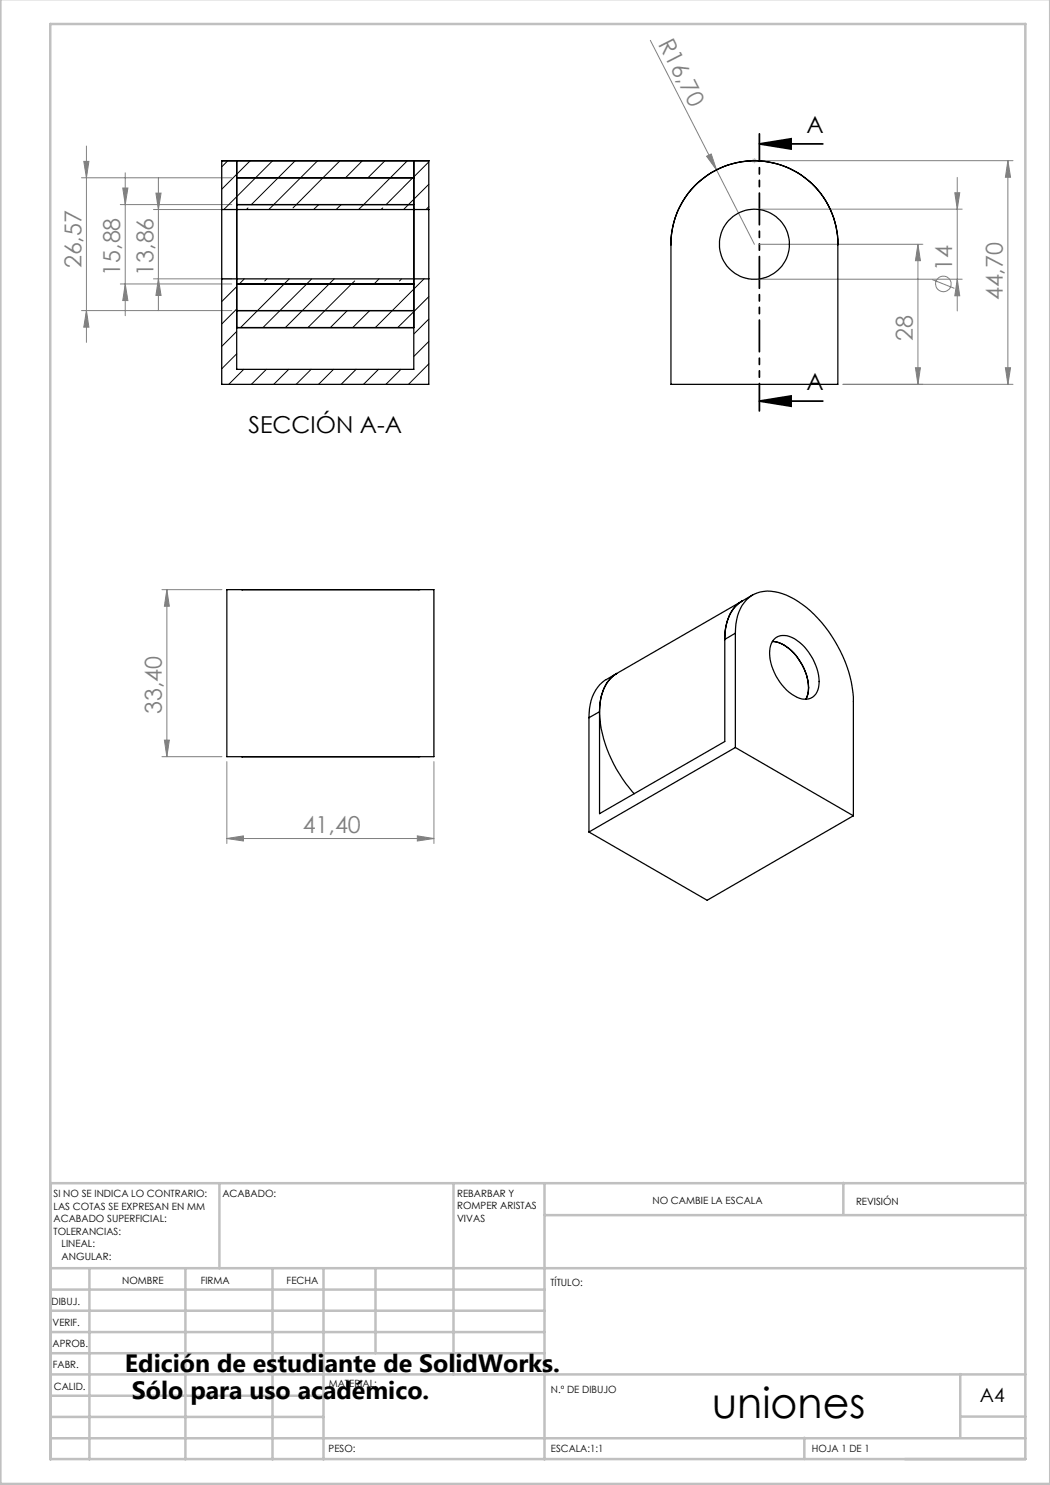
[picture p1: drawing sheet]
<svg xmlns="http://www.w3.org/2000/svg" width="210mm" height="297mm" viewBox="0 0 210 297" stroke-linecap="round" stroke-linejoin="round" font-family="sans-serif">
<g fill="none" stroke="#808080" stroke-width=".2">
<path d="M130.1 8.1l20.8 40.8M16.3 35.6h30.1M16.8 32.3h1l-.5 3.3zM17.3 29.2v39.3M24.6 37.6h1l-.6 3.3zM25 34.6v28.5M31.2 38.6h1l-.5 3.3zM31.7 35.6v26.5M141.3 31.3l.9-.5 1.1 3.2zM151.9 32.1h50.7M191 38.6h.9l-.4 3.2zM191.5 35.5v26.7"/>
<path d="M201.6 32.1v44.8M201.6 32.1l.5 3.4h-1zM24.1 40.9h22.3M24.1 56.8h22.3M25 56.8l.6 3.3h-1zM30.7 41.9h15.7M30.7 55.8h15.7M31.7 55.8l.5 3.3h-1zM151.9 41.8h40.5M151.9 55.8h40.5M151.9 48.9h32.7M183.6 48.9v28"/>
<path d="M183.6 48.9l.5 3.2h-1zM186.4 55.9l4.5 1.8M191.5 55.8l.4 3.4h-.9zM16.3 62.1h30.1M17.3 62.1l.5 3.3h-1zM168.6 76.9h34M183.1 73.6h1l-.5 3.3zM201.1 73.6h1l-.5 3.3zM32.4 117.9h12M33.4 117.9v33.4M33.4 117.9l.5 3.3h-1zM32.4 151.3h12"/>
<path d="M32.9 148h1l-.5 3.3zM45.4 152.3v16.4M86.8 152.3v16.4M45.4 167.7l3.3-.5v1zM45.4 167.7h41.4M83.5 167.2l3.3 .5-3.3 .5z"/>
<circle cx="188.7" cy="56.8" r="1.56"/>
</g>
<path d="M151.9 28.8l6.3-1v2zM151.9 28.8h12.7M151.9 80.2l6.3-1v2zM151.9 80.2h12.7" fill="none" stroke="#000" stroke-width=".35"/>
<path d="M150.4 32.1h1M150.5 31.8l.7 .7M150.9 31.6v1.1M151.2 31.8l-.7 .7" fill="none" stroke="#c0c0c0" stroke-width=".2"/>
<path d="M151.9 26.8v55.4" fill="none" stroke="#000" stroke-width=".35" stroke-dasharray="6.3 1.3 1.3 1.3 1.3 1.3" stroke-dashoffset=".9"/>
<g fill="none" stroke="#c0c0c0" stroke-width=".5">
<path d="M.1 -.1v296.9h209.9v-296.9M10.1 4.8h195v287h-195zM43.9 236.6v17M90.7 236.6v38.3M108.9 236.6v55.3M168.7 236.6v6.3M205.1 236.6h-195v55.3M10.1 253.6h195M10.1 257.9h98.8M17.9 253.6v38.3M37.1 253.6v38.3M54.5 253.6v38.3"/>
<path d="M64.7 253.6v38.3M75.1 253.6v17M108.9 243h96.2M10.1 270.6h98.8M10.1 266.4h98.8M10.1 262.1h98.8M10.1 279.1h54.6M10.1 274.9h195M192.1 274.8v12.7M10.1 287.7h195M10.1 283.4h54.6M160.9 287.5v4.3"/>
<path d="M192.1 283.3h13"/>
</g>
<path d="M151.9 28.8l6.3-1v2zM151.9 80.2l6.3-1v2z" fill="#000"/>
<g fill="#808080">
<path d="M141.3 31.3l.9-.5 1.1 3.2z"/>
<path d="M201.6 32.1l.5 3.4h-1zM201.1 73.6h1l-.5 3.3z"/>
<path d="M45.4 167.7l3.3-.5v1zM83.5 167.2l3.3 .5-3.3 .5z"/>
<path d="M191 38.6h.9l-.4 3.2zM191.5 55.8l.4 3.4h-.9zM183.6 48.9l.5 3.2h-1zM183.1 73.6h1l-.5 3.3zM33.4 117.9l.5 3.3h-1zM32.9 148h1l-.5 3.3zM31.2 38.6h1l-.5 3.3zM31.7 55.8l.5 3.3h-1zM24.6 37.6h1l-.6 3.3zM25 56.8l.6 3.3h-1zM16.8 32.3h1l-.5 3.3zM17.3 62.1l.5 3.3h-1z"/>
</g>
<g fill="none" stroke="#000" stroke-width=".25">
<path d="M47.3 32.1v41.8h35.5v-41.8M47.3 35.6h35.5M85.8 32.1v.1M85.8 32.1h-41.5v9.8M85.8 32.2v9.7M139.4 36.7a16.7 16.7 0 0 1 18.1-3.2 16.7 16.7 0 0 1 10.1 15.4v28h-33.4v-28a16.7 16.7 0 0 1 5.2-12.2zM44.3 41.9v13.9M44.3 55.8v21.1h41.5v-21.1M44.3 41.9h41.5M44.3 55.8h41.5M47.3 56.8h35.5M47.3 40.9h35.5"/>
<path d="M85.8 41.9v13.9M134.2 49a16.7 16.7 0 0 1 16.7-16.9 16.7 16.7 0 0 1 16.7 16.9M47.3 65.5h35.5M47.3 62.1h35.5M45.4 117.9h41.4v33.4h-41.4zM48.4 117.9h.1M83.8 117.9h.1M150.5 119l-2.1 1.2M123.3 134.7a10.7 10.7 0 0 0-3.4 2.2 9.2 9.2 0 0 0-2.1 6.6M123.4 134.7a8.4 8.4 0 0 0-3.5 7.6l-2.1 1.2M123.4 134.7a8.1 8.1 0 0 0-3.5 7.2 26 26 0 0 0 7 16.8M145 127.9v20.4l-25.1 14.4v-20.3"/>
<path d="M147.1 126.6a8.7 8.7 0 0 1 3.1-7.4 7.3 7.3 0 0 1 7.1-.2 24.3 24.3 0 0 1 11.7 13.2 21.7 21.7 0 0 1 1.7 8.1v22.9M147.1 126.6l-2.1 1.3M147.1 126.6v22.9M148.4 120.2a7.7 7.7 0 0 0-3.4 6.8v.9M148.4 120.2l-25 14.5M148.5 120.2a7.6 7.6 0 0 0-3.5 6.3v1.5M154.5 128.3a7.5 7.5 0 0 1 5.6 4.1 8.1 8.1 0 0 1 1.2 7.2l-.2 .3M154.9 127.8a3.5 3.5 0 0 1 4.5 .3 10.6 10.6 0 0 1 4.3 9.3 2.81 2.81 0 0 1-4.3 2 10.4 10.4 0 0 1-5.4-9.9l.3-1zM48.4 151.3h.1M83.8 151.3h.1M117.8 143.5v22.9M147.1 149.5l-29.3 16.9"/>
<path d="M147.1 149.5l23.6 13.7M170.7 163.2l-29.3 16.9-23.6-13.7"/>
<circle cx="150.9" cy="48.9" r="7"/>
</g>
<g fill="none" stroke="#000" stroke-width=".2">
<path d="M45.5 32.2l-1.2 1.2M50 32.2l-5.7 5.6M54.5 32.2l-9.7 9.7M59 32.2l-8.7 8.7M63.5 32.2l-9.7 9.7M68 32.2l-9.4 9.4M72.5 32.2l-3.4 3.4M77 32.2l-3.4 3.4M81.5 32.2l-9.8 9.7M85.8 36.9l-5.1 5M85.8 32.4l-8.6 8.5M44.4 55.8h-.1"/>
<path d="M47.3 57.3l-3 3M48.9 55.8l-1 1M49.6 41.6l-.3 .3M53.4 55.8l-.4 .4M57.9 55.8l-9.8 9.7M62.3 55.8l-9.7 9.7M63.7 40.9l-1 1M66.9 55.8l-9.8 9.7M68.2 40.9l-1 1M70.9 56.2l-9.3 9.3M75.8 55.8l-1 1M76.6 41.6l-.4 .3"/>
<path d="M80.3 55.8l-.4 .4M84.8 55.8l-9.7 9.7M85.8 41.3l-.6 .6M85.8 59.3l-6.2 6.2M47.3 61.8l-3 3M47.3 66.3l-3 3M47.3 70.8l-3 3M48.8 73.9l-3 3M53.3 73.9l-3 3M57.7 73.9l-2.9 3M62.2 73.9l-3 3M66.7 73.9l-3 3"/>
<path d="M69.5 62.1l-3.4 3.4M71.2 73.9l-3 3M73.9 62.1l-3.3 3.4M75.7 73.9l-3 3M80.2 73.9l-3 3M85.8 63.8l-3 3M85.8 68.3l-3 3M85.8 72.8l-4.1 4.1"/>
</g>
<text font-size="8.5" x="142.4" y="283.5">uniones</text>
<g font-size="5">
<text x="25" y="274.4">Edición de estudiante de SolidWorks.</text>
<text x="26.4" y="279.9">Sólo para uso académico.</text>
</g>
<g font-size="4.7" fill="#808080">
<text x="131.6" y="8.8" transform="rotate(63 131.6 8.8)">R16,70</text>
<text x="16.3" y="53.7" transform="rotate(-90 16.3 53.7)">26,57</text>
<text x="24.1" y="55.2" transform="rotate(-90 24.1 55.2)">15,88</text>
<text x="30.7" y="55.2" transform="rotate(-90 30.7 55.2)">13,86</text>
<text x="190.4" y="54.2" transform="rotate(-90 190.4 54.2)">14</text>
<text x="200.6" y="60.1" transform="rotate(-90 200.6 60.1)">44,70</text>
<text x="182.6" y="68.2" transform="rotate(-90 182.6 68.2)">28</text>
<text x="32.4" y="142.8" transform="rotate(-90 32.4 142.8)">33,40</text>
<text x="60.5" y="166.7">41,40</text>
</g>
<g font-size="4.7">
<text x="161.3" y="26.6">A</text>
<text x="161.3" y="78.1">A</text>
<text x="49.7" y="86.6">SECCIÓN A-A</text>
</g>
<text font-size="3.9" x="196" y="280.4">A4</text>
<g font-size="2">
<text x="10.7" y="239.5">SI NO SE INDICA LO CONTRARIO:</text>
<text x="44.5" y="239.5">ACABADO:</text>
<text x="91.4" y="239.4">REBARBAR Y</text>
<text x="10.7" y="242">LAS COTAS SE EXPRESAN EN MM</text>
<text x="10.7" y="244.5">ACABADO SUPERFICIAL:</text>
<text x="91.4" y="241.9">ROMPER ARISTAS</text>
<text x="91.4" y="244.4">VIVAS</text>
<text x="130.5" y="240.8">NO CAMBIE LA ESCALA</text>
<text x="171.2" y="241">REVISIÓN</text>
<text x="10.7" y="247">TOLERANCIAS:</text>
<text x="12.3" y="249.5">LINEAL:</text>
<text x="12.3" y="252">ANGULAR:</text>
<text x="24.4" y="256.9">NOMBRE</text>
<text x="40.1" y="256.8">FIRMA</text>
<text x="57.3" y="256.8">FECHA</text>
<text x="110.1" y="257.1">TÍTULO:</text>
<text x="10.3" y="260.9">DIBUJ.</text>
<text x="10.5" y="269.3">APROB.</text>
<text x="10.5" y="265.2">VERIF.</text>
<text x="10.6" y="273.6">FABR.</text>
<text x="10.8" y="278">CALID.</text>
<text x="65.8" y="277.4">MATERIAL:</text>
<text x="110.2" y="278.5">N.º DE DIBUJO</text>
<text x="65.7" y="290.4">PESO:</text>
<text x="110.2" y="290.5">ESCALA:1:1</text>
<text x="162.4" y="290.4">HOJA 1 DE 1</text>
</g>
</svg>
